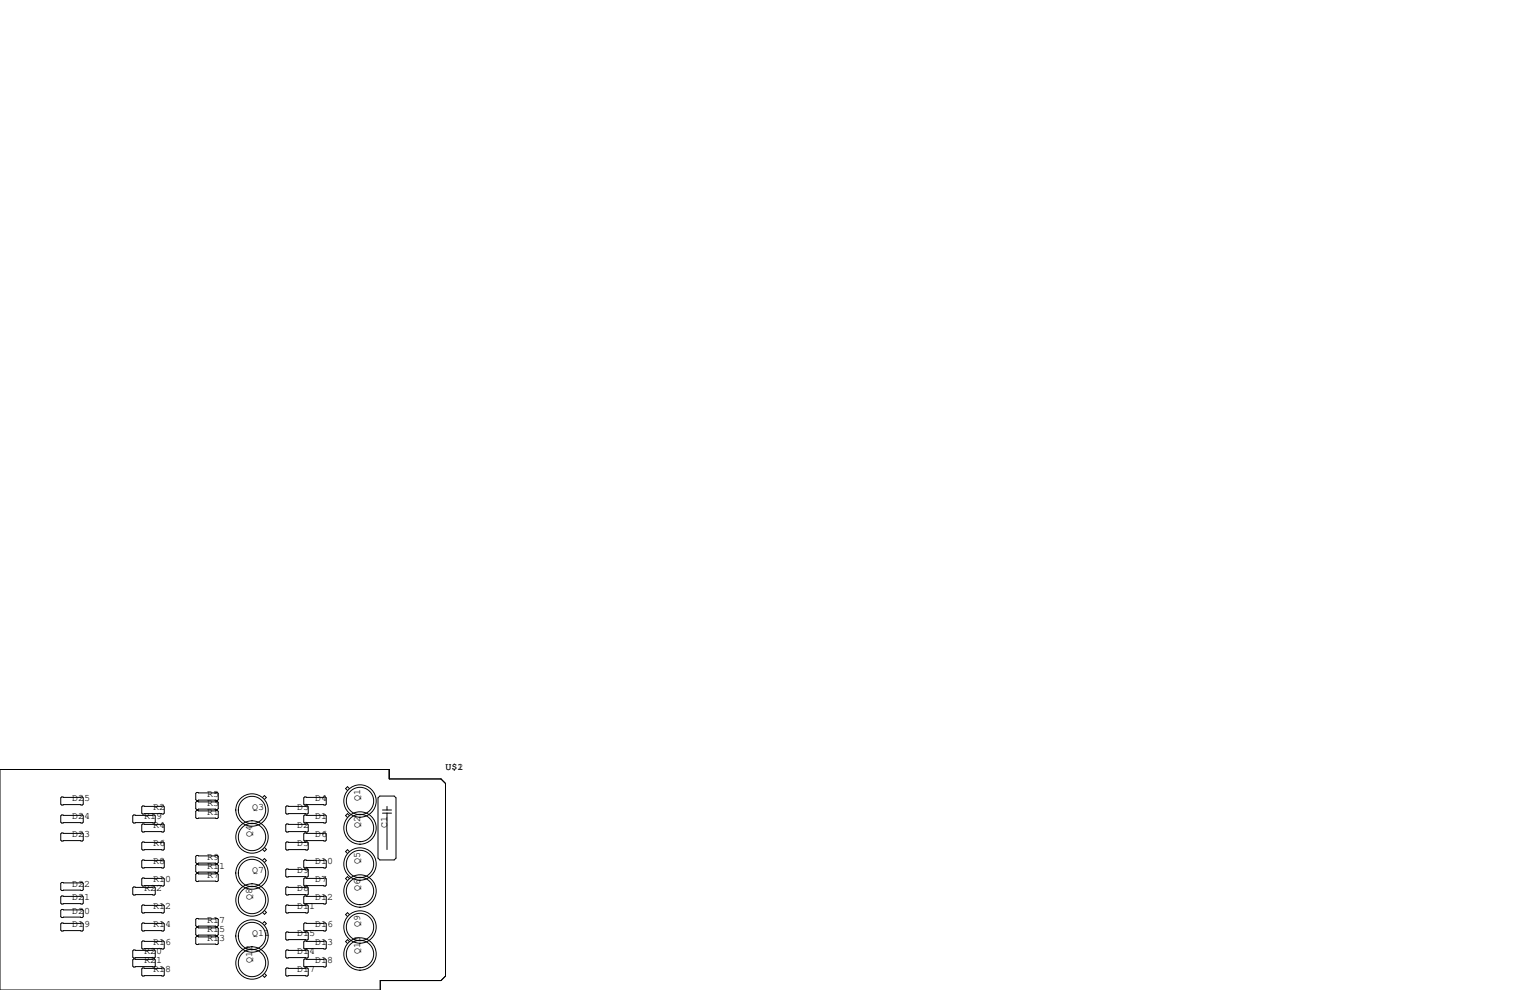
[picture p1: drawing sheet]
<svg xmlns="http://www.w3.org/2000/svg" width="432mm" height="279mm" viewBox="0 0 432 279" stroke-linecap="round" stroke-linejoin="round" font-family="sans-serif">
<g fill="none" stroke="#000" stroke-width=".28">
<path d="M0 217.2h109.9v2.6h14.6l1.2 1.3v54.4l-1.2 1.2h-17.2v2.7h-107.3zM17.4 224.9h5.8l.3 .3v1.7l-.3 .3h-5.8l-.3-.3v-1.7zM17.4 230h5.8l.3 .3v1.7l-.3 .3h-5.8l-.3-.3v-1.7zM17.4 235.1h5.8l.3 .2v1.8l-.3 .3h-5.8l-.3-.3v-1.8zM37.7 230h5.9l.2 .3v1.7l-.2 .3h-5.9l-.2-.3v-1.7zM40.3 237.6h5.8l.3 .3v1.7l-.3 .3h-5.8l-.3-.3v-1.7zM40.3 232.5h5.8l.3 .3v1.8l-.3 .2h-5.8l-.3-.2v-1.8zM40.3 227.5h5.8l.3 .2v1.8l-.3 .2h-5.8l-.3-.2v-1.8zM55.5 228.7h5.8l.3 .3v1.8l-.3 .2h-5.8l-.3-.2v-1.8zM55.5 223.6h5.8l.3 .3v1.8l-.3 .2h-5.8l-.3-.2v-1.8zM55.5 226.2h5.8l.3 .2v1.8l-.3 .3h-5.8l-.3-.3v-1.8zM74.1 225.1l.5-.6 .6 .6-.6 .5"/>
<path d="M74.7 239.2l.5 .5-.5 .6-.6-.6M80.9 232.5h5.8l.3 .3v1.8l-.3 .2h-5.8l-.3-.2v-1.8zM80.9 227.5h5.8l.3 .2v1.8l-.3 .2h-5.8l-.3-.2v-1.8zM80.9 237.6h5.8l.3 .3v1.7l-.3 .3h-5.8l-.3-.3v-1.7zM86 230h5.8l.3 .3v1.7l-.3 .3h-5.8l-.3-.3v-1.7zM86 224.9h5.8l.3 .3v1.7l-.3 .3h-5.8l-.3-.3v-1.7zM86 235.1h5.8l.3 .2v1.8l-.3 .3h-5.8l-.3-.3v-1.8zM98.6 222.6l-.5-.6-.6 .6 .6 .5M98.6 230.2l-.5-.6-.6 .6 .6 .5M107.2 224.7h4.1l.5 .5v17l-.5 .5h-4.1l-.5-.5v-17zM108 228.6h2.5M108 229.5h2.5"/>
<path d="M109.2 227.6v1M109.2 229.5v10.3M17.4 249h5.8l.3 .3v1.8l-.3 .2h-5.8l-.3-.2v-1.8zM17.4 252.9h5.8l.3 .2v1.8l-.3 .2h-5.8l-.3-.2v-1.8zM17.4 256.7h5.8l.3 .2v1.8l-.3 .3h-5.8l-.3-.3v-1.8zM37.5 250.6l.2-.3h5.9l.2 .3v1.7l-.2 .3h-5.9l-.2-.3zM40 248l.3-.2h5.8l.3 .2v1.8l-.3 .3h-5.8l-.3-.3zM40 255.7l.3-.3h5.8l.3 .3v1.7l-.3 .3h-5.8l-.3-.3zM40.3 242.7h5.8l.3 .3v1.7l-.3 .3h-5.8l-.3-.3v-1.7zM55.2 259.5l.3-.3h5.8l.3 .3v1.7l-.3 .3h-5.8l-.3-.3zM55.2 246.8l.3-.3h5.8l.3 .3v1.7l-.3 .3h-5.8l-.3-.3zM55.5 241.4h5.8l.3 .3v1.8l-.3 .2h-5.8l-.3-.2v-1.8z"/>
<path d="M55.5 244h5.8l.3 .2v1.8l-.3 .3h-5.8l-.3-.3v-1.8zM74.1 242.8l.5-.5 .6 .5-.6 .6M74.7 257l.5 .5-.5 .5-.6-.5M80.6 245.5l.3-.3h5.8l.3 .3v1.8l-.3 .2h-5.8l-.3-.2zM80.6 250.6l.3-.3h5.8l.3 .3v1.7l-.3 .3h-5.8l-.3-.3zM80.6 255.7l.3-.3h5.8l.3 .3v1.7l-.3 .3h-5.8l-.3-.3zM85.7 248l.3-.2h5.8l.3 .2v1.8l-.3 .3h-5.8l-.3-.3zM85.7 253.1l.3-.2h5.8l.3 .2v1.8l-.3 .2h-5.8l-.3-.2zM86 242.7h5.8l.3 .3v1.7l-.3 .3h-5.8l-.3-.3v-1.7zM98.6 240.3l-.5-.5-.6 .5 .6 .6M98.6 248l-.5-.6-.6 .6 .6 .5M98.6 258.1l-.5-.5-.6 .5 .6 .5"/>
<path d="M17.4 260.5h5.8l.3 .2v1.8l-.3 .3h-5.8l-.3-.3v-1.8zM37.5 270.9l.2-.3h5.9l.2 .3v1.8l-.2 .2h-5.9l-.2-.2zM37.5 268.4l.2-.3h5.9l.2 .3v1.7l-.2 .3h-5.9l-.2-.3zM40 260.7l.3-.2h5.8l.3 .2v1.8l-.3 .3h-5.8l-.3-.3zM40 273.4l.3-.2h5.8l.3 .2v1.8l-.3 .3h-5.8l-.3-.3zM40 265.8l.3-.2h5.8l.3 .2v1.8l-.3 .2h-5.8l-.3-.2zM55.2 262l.3-.3h5.8l.3 .3v1.8l-.3 .2h-5.8l-.3-.2zM55.2 264.5l.3-.2h5.8l.3 .2v1.8l-.3 .3h-5.8l-.3-.3zM74.1 260.6l.5-.5 .6 .5-.6 .6M74.7 274.8l.5 .5-.5 .5-.6-.5M80.6 263.3l.3-.3h5.8l.3 .3v1.7l-.3 .3h-5.8l-.3-.3zM80.6 268.4l.3-.3h5.8l.3 .3v1.7l-.3 .3h-5.8l-.3-.3z"/>
<path d="M80.6 273.4l.3-.2h5.8l.3 .2v1.8l-.3 .3h-5.8l-.3-.3zM85.7 260.7l.3-.2h5.8l.3 .2v1.8l-.3 .3h-5.8l-.3-.3zM85.7 265.8l.3-.2h5.8l.3 .2v1.8l-.3 .2h-5.8l-.3-.2zM85.7 270.9l.3-.3h5.8l.3 .3v1.8l-.3 .2h-5.8l-.3-.2zM98.6 265.7l-.5-.5-.6 .5 .6 .6"/>
<circle cx="71.1" cy="236.2" r="3.9"/>
<circle cx="71.1" cy="236.2" r="4.6"/>
<circle cx="71.1" cy="228.6" r="4.6"/>
<circle cx="71.1" cy="228.6" r="3.9"/>
<circle cx="101.6" cy="233.7" r="4.6"/>
<circle cx="101.6" cy="226.1" r="4.6"/>
<circle cx="101.6" cy="226.1" r="3.9"/>
<circle cx="101.6" cy="233.7" r="3.9"/>
<circle cx="71.1" cy="254" r="3.9"/>
<circle cx="71.1" cy="254" r="4.6"/>
<circle cx="71.1" cy="246.4" r="3.9"/>
<circle cx="71.1" cy="246.4" r="4.6"/>
<circle cx="101.6" cy="243.8" r="4.6"/>
<circle cx="101.6" cy="251.5" r="4.6"/>
<circle cx="101.6" cy="251.5" r="3.9"/>
<circle cx="101.6" cy="243.8" r="3.9"/>
<circle cx="71.1" cy="271.8" r="3.9"/>
<circle cx="71.1" cy="271.8" r="4.6"/>
<circle cx="71.1" cy="264.2" r="3.9"/>
<circle cx="71.1" cy="264.2" r="4.6"/>
<circle cx="101.6" cy="269.2" r="4.6"/>
<circle cx="101.6" cy="261.6" r="4.6"/>
<circle cx="101.6" cy="269.2" r="3.9"/>
<circle cx="101.6" cy="261.6" r="3.9"/>
</g>
<g font-size="2.8">
<text x="125.7" y="217.2">U$1</text>
<text x="129.1" y="217.2">2</text>
<text x="20.3" y="226.1">D25</text>
<text x="58.4" y="227.3">R3</text>
<text x="58.4" y="224.8">R5</text>
<text x="88.9" y="226.1">D4</text>
<text x="101.6" y="226.1" transform="rotate(-90 101.6 226.1)">Q1</text>
<text x="20.3" y="231.1">D24</text>
<text x="40.6" y="231.1">R19</text>
<text x="43.2" y="228.6">R2</text>
<text x="43.2" y="233.7">R4</text>
<text x="58.4" y="229.9">R1</text>
<text x="71.1" y="228.6">Q3</text>
<text x="83.8" y="233.7">D2</text>
<text x="83.8" y="228.6">D3</text>
<text x="88.9" y="231.1">D1</text>
<text x="101.6" y="233.7" transform="rotate(-90 101.6 233.7)">Q2</text>
<text x="109.2" y="233.7" transform="rotate(-90 109.2 233.7)">C1</text>
<text x="20.3" y="236.2">D23</text>
<text x="43.2" y="238.8">R6</text>
<text x="71.1" y="236.2" transform="rotate(-90 71.1 236.2)">Q4</text>
<text x="83.8" y="238.8">D5</text>
<text x="88.9" y="236.2">D6</text>
<text x="43.2" y="243.8">R8</text>
<text x="58.4" y="242.6">R9</text>
<text x="58.4" y="245.1">R11</text>
<text x="88.9" y="243.8">D10</text>
<text x="101.6" y="243.8" transform="rotate(-90 101.6 243.8)">Q5</text>
<text x="20.3" y="250.2">D22</text>
<text x="40.6" y="251.5">R22</text>
<text x="43.2" y="248.9">R10</text>
<text x="58.4" y="247.6">R7</text>
<text x="71.1" y="246.4">Q7</text>
<text x="83.8" y="251.5">D8</text>
<text x="83.8" y="246.4">D9</text>
<text x="88.9" y="248.9">D7</text>
<text x="101.6" y="251.5" transform="rotate(-90 101.6 251.5)">Q6</text>
<text x="20.3" y="257.8">D20</text>
<text x="20.3" y="254">D21</text>
<text x="43.2" y="256.5">R12</text>
<text x="71.1" y="254" transform="rotate(-90 71.1 254)">Q8</text>
<text x="83.8" y="256.5">D11</text>
<text x="88.9" y="254">D12</text>
<text x="20.3" y="261.6">D19</text>
<text x="43.2" y="261.6">R14</text>
<text x="58.4" y="262.9">R15</text>
<text x="58.4" y="260.3">R17</text>
<text x="88.9" y="261.6">D16</text>
<text x="101.6" y="261.6" transform="rotate(-90 101.6 261.6)">Q9</text>
<text x="40.6" y="269.2">R20</text>
<text x="43.2" y="266.7">R16</text>
<text x="58.4" y="265.4">R13</text>
<text x="71.1" y="264.2">Q11</text>
<text x="83.8" y="269.2">D14</text>
<text x="83.8" y="264.2">D15</text>
<text x="88.9" y="266.7">D13</text>
<text x="101.6" y="269.2" transform="rotate(-90 101.6 269.2)">Q10</text>
<text x="40.6" y="271.8">R21</text>
<text x="43.2" y="274.3">R18</text>
<text x="71.1" y="271.8" transform="rotate(-90 71.1 271.8)">Q12</text>
<text x="83.8" y="274.3">D17</text>
<text x="88.9" y="271.8">D18</text>
</g>
</svg>
